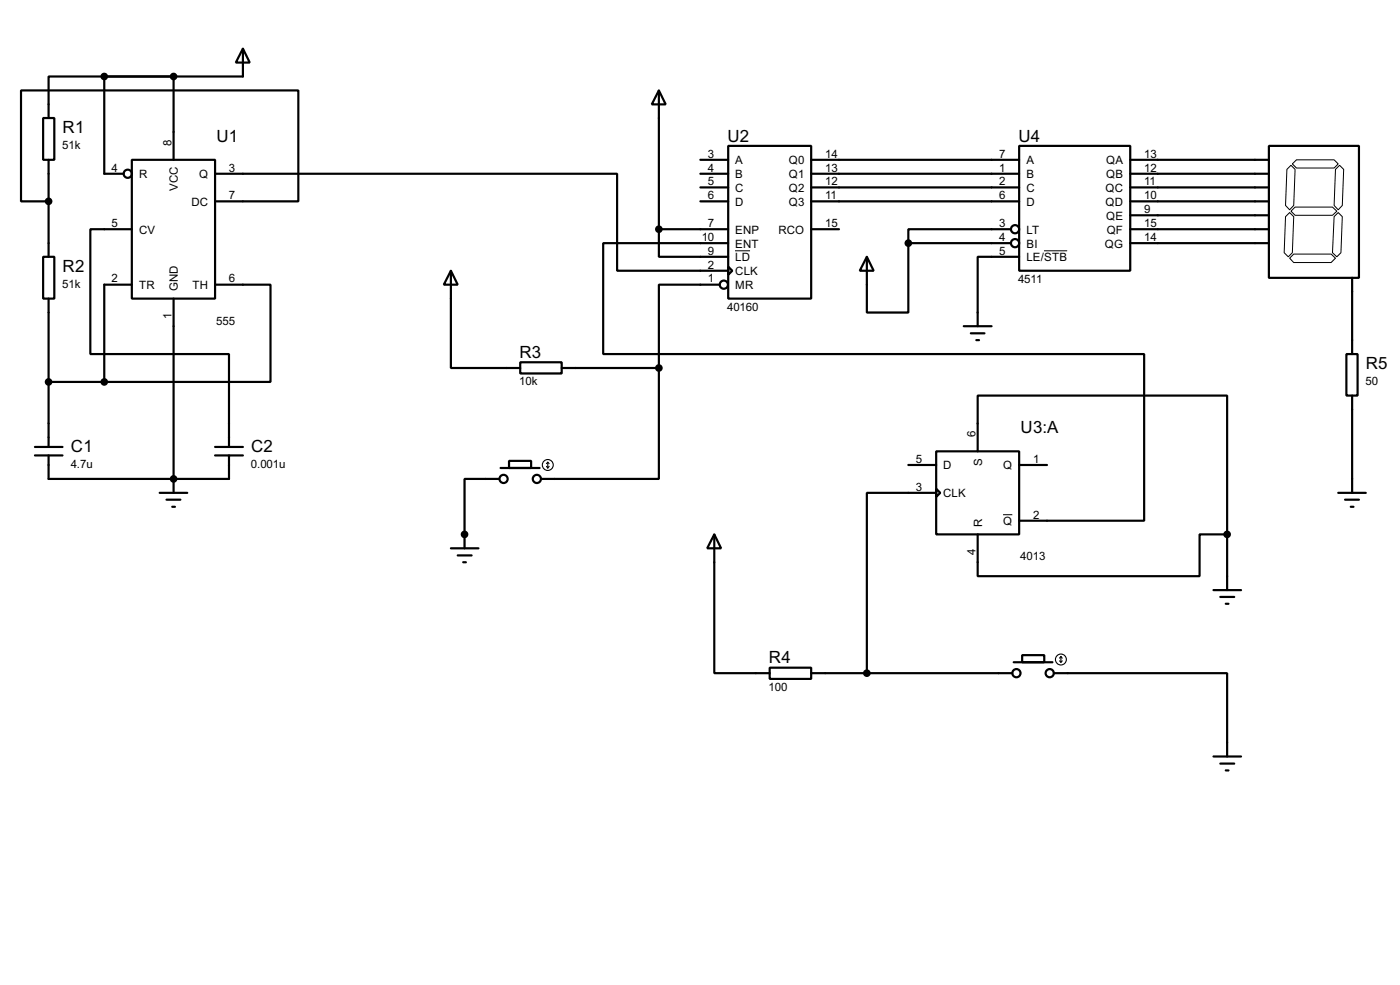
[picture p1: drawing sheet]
<svg xmlns="http://www.w3.org/2000/svg" width="256mm" height="180mm" viewBox="0 0 256 180" stroke-linecap="round" stroke-linejoin="round" font-family="sans-serif">
<g fill="none" stroke="#000" stroke-width=".4">
<path d="M19.1 14h-10.2v7.6M19.1 14v17.8h3.6M31.8 14v15.3M44.5 8.9l1.3 2.6h-2.6zM44.5 8.9v5.1h-25.4M120.7 16.6l1.3 2.5h-2.6zM120.7 16.6v25.4M7.9 21.6h2.1v7.7h-2.1zM8.9 36.9h-5v-20.3h50.8v20.3h-15.3M8.9 29.3v17.7M24.2 29.3h15.2v25.4h-15.2zM39.4 31.8h73.7v17.8h20.3"/>
<path d="M128.3 29.3h5.1M128.3 31.8h5.1M128.3 34.3h5.1M128.3 36.9h5.1M133.4 26.7h15.2v28h-15.2zM148.6 29.3h38.1M148.6 31.8h38.1M148.6 34.3h38.1M148.6 36.9h38.1M186.7 26.7h20.4v22.9h-20.4zM207.1 29.3h25.4M207.1 31.8h25.4"/>
<path d="M207.1 34.3h25.4M207.1 36.9h25.4M207.1 39.4h25.4M232.5 26.7h16.5v24.2h-16.5zM7.9 47h2.1v7.7h-2.1zM8.9 54.7v27.1M24.2 42h-7.6v22.8h25.4v17M24.2 52.1h-5.1v17.8M31.8 54.7v35.5M39.4 52.1h10.2v17.8h-30.5M82.6 49.6l1.3 2.5h-2.6zM82.6 49.6v17.8h12.7"/>
<path d="M120.7 42v5h12.7M120.7 42h12.7M131.9 52.1h-11.2v15.3M133.4 48.8l.8 .8-.8 .7zM133.4 44.5h-22.9v20.3h99.1v30.5h-22.9M148.6 42h5.1M158.8 47l1.3 2.6h-2.6zM166.4 44.5v12.7h-7.6v-10.2M166.4 44.5h18.8M176.6 59.7h5.1M185.2 42h-18.8v2.5M186.7 47h-7.6v12.7"/>
<path d="M207.1 42h25.4M207.1 44.5h25.4M247.7 50.9v13.9M8.9 69.9h10.2M95.3 66.3h7.6v2.1h-7.6zM102.9 67.4h17.8M120.7 67.4v20.3h-21.6M177.9 61h2.5M178.9 62.3h.5M246.7 64.8h2v7.6h-2zM247.7 72.4v17.8M6.4 83.4h5.1"/>
<path d="M6.4 81.8h5.1M8.9 83.4v4.3h33.1v-4.3M29.3 90.2h5M30.5 91.5h2.6M31.6 92.8h.5M39.4 83.4h5.1M39.4 81.8h5.1M91.5 87.7h-6.4v12.7M91.7 85.7h7.2M93.3 84.4h4v1.3h-4zM130.9 97.8l1.2 2.6h-2.5zM130.9 97.8v25.4h10.1"/>
<path d="M166.4 85.1h5.1M171.5 82.6h15.2v15.2h-15.2zM171.5 89.5l.8 .7-.8 .8zM171.5 90.2h-12.7v33M179.1 82.6v-10.2h45.7v25.4M179.1 97.8v7.7h40.7v-7.7h5M186.7 85.1h5.1M224.8 97.8v10.2M245.2 90.2h5M246.4 91.5h2.6M247.5 92.8h.5M82.6 100.4h5.1"/>
<path d="M83.9 101.7h2.5M84.9 102.9h.5M187.3 119.9h4v1.3h-4zM222.3 108h5.1M223.6 109.3h2.5M224.6 110.5h.5M141 122.2h7.6v2.1h-7.6zM148.6 123.2h36.9M185.7 121.2h7.1M193.1 123.2h31.7v15.3M222.3 138.5h5.1M223.6 139.8h2.5"/>
<path d="M224.6 141h.5"/>
<circle cx="23.4" cy="31.8" r=".75"/>
<circle cx="132.6" cy="52.1" r=".75"/>
<circle cx="185.9" cy="44.5" r=".75"/>
<circle cx="185.9" cy="42" r=".75"/>
<circle cx="92.2" cy="87.7" r=".75"/>
<circle cx="98.3" cy="87.7" r=".75"/>
<circle cx="186.2" cy="123.2" r=".75"/>
<circle cx="192.3" cy="123.2" r=".75"/>
</g>
<g fill="#000">
<circle cx="31.8" cy="87.7" r=".2"/>
<circle cx="85.1" cy="97.8" r=".2"/>
</g>
<path d="M235.5 39.7l.8-.8 .7 .8-.2 6.6-.8 .7-.7-.7zM235.8 31l.7-.7 .8 .7-.3 6.6-.7 .8-.8-.8zM236.5 38.7l.8-.8h6.8l.8 .8-.8 .7h-6.8zM236.8 30l.7-.7h6.9l.8 .7-.8 .8h-6.9zM244.4 39.7l.8-.8 .7 .8-.2 6.6-.8 .7-.8-.7zM244.7 31l.7-.7 .8 .7-.3 6.6-.7 .8-.8-.8zM134.7 45.9h2.7M191.3 45.9h4.2M236.3 47.3l.7-.8h6.9l.8 .8-.8 .8h-6.9zM183.8 94.2h1.7" fill="none" stroke="#000" stroke-width=".18"/>
<g fill="#000" stroke="#000" stroke-width=".4">
<circle cx="19.1" cy="14" r=".5"/>
<circle cx="31.8" cy="14" r=".5"/>
<circle cx="8.9" cy="36.9" r=".5"/>
<circle cx="120.7" cy="42" r=".5"/>
<circle cx="166.4" cy="44.5" r=".5"/>
<circle cx="8.9" cy="69.9" r=".5"/>
<circle cx="19.1" cy="69.9" r=".5"/>
<circle cx="120.7" cy="67.4" r=".5"/>
<circle cx="31.8" cy="87.7" r=".5"/>
<circle cx="85.1" cy="97.8" r=".5"/>
<circle cx="224.8" cy="97.8" r=".5"/>
<circle cx="158.8" cy="123.2" r=".5"/>
</g>
<g fill="none" stroke="#000" stroke-width=".2">
<path d="M100.1 85.4l.3 .3M100.4 84.6v1.1M100.4 84.6l-.3 .3M100.4 84.6l.2 .3M100.6 85.4l-.2 .3M194.1 121l.3 .2M194.4 120.2v1M194.4 120.2l-.3 .3M194.4 120.2l.2 .3M194.6 121l-.2 .2"/>
<circle cx="100.3" cy="85.1" r="1"/>
<circle cx="194.3" cy="120.7" r="1"/>
</g>
<g font-size="3.5">
<text x="11.5" y="24.3">R1</text>
<text x="39.7" y="25.9">U1</text>
<text x="133.3" y="25.9">U2</text>
<text x="186.6" y="25.9">U4</text>
<text x="11.5" y="49.7">R2</text>
<text x="95.2" y="65.5">R3</text>
<text x="250.2" y="67.5">R5</text>
<text x="13" y="82.8">C1</text>
<text x="46" y="82.8">C2</text>
<text x="187" y="79.3">U3:A</text>
<text x="140.9" y="121.4">R4</text>
</g>
<g font-size="2.4">
<text x="11.4" y="27.2">51k</text>
<text x="31.4" y="26.7" transform="rotate(-90 31.4 26.7)">8</text>
<text x="129.7" y="28.9">3</text>
<text x="151.2" y="28.9">14</text>
<text x="183.1" y="28.9">7</text>
<text x="209.6" y="28.9">13</text>
<text x="20.5" y="31.4">4</text>
<text x="25.5" y="32.6">R</text>
<text x="32.6" y="35" transform="rotate(-90 32.6 35)">VCC</text>
<text x="36.5" y="32.6">Q</text>
<text x="42" y="31.4">3</text>
<text x="129.7" y="31.4">4</text>
<text x="129.7" y="33.9">5</text>
<text x="134.7" y="30">A</text>
<text x="134.7" y="32.6">B</text>
<text x="134.7" y="35.1">C</text>
<text x="144.5" y="30">Q0</text>
<text x="144.5" y="32.6">Q1</text>
<text x="144.5" y="35.1">Q2</text>
<text x="151.2" y="31.4">13</text>
<text x="151.2" y="33.9">12</text>
<text x="183.1" y="31.4">1</text>
<text x="183.1" y="33.9">2</text>
<text x="188" y="30">A</text>
<text x="188" y="32.6">B</text>
<text x="188" y="35.1">C</text>
<text x="202.5" y="35.1">QC</text>
<text x="202.6" y="30">QA</text>
<text x="202.6" y="32.6">QB</text>
<text x="209.6" y="31.4">12</text>
<text x="209.6" y="33.9">11</text>
<text x="20.5" y="41.6">5</text>
<text x="35.1" y="37.7">DC</text>
<text x="42" y="36.5">7</text>
<text x="129.7" y="36.5">6</text>
<text x="129.7" y="41.6">7</text>
<text x="134.7" y="37.7">D</text>
<text x="144.5" y="37.7">Q3</text>
<text x="151.2" y="36.5">11</text>
<text x="151.2" y="41.6">15</text>
<text x="183.1" y="36.5">6</text>
<text x="183.1" y="41.6">3</text>
<text x="188" y="37.7">D</text>
<text x="202.5" y="37.7">QD</text>
<text x="202.6" y="40.2">QE</text>
<text x="209.6" y="36.5">10</text>
<text x="209.6" y="39">9</text>
<text x="209.6" y="41.6">15</text>
<text x="25.5" y="42.7">CV</text>
<text x="128.6" y="44.1">10</text>
<text x="129.7" y="46.6">9</text>
<text x="134.7" y="42.7">ENP</text>
<text x="134.7" y="45.3">ENT</text>
<text x="134.7" y="47.8">LD</text>
<text x="142.6" y="42.7">RCO</text>
<text x="183.1" y="44.1">4</text>
<text x="183.1" y="46.6">5</text>
<text x="188" y="42.7">LT</text>
<text x="188" y="45.3">BI</text>
<text x="188" y="47.8">LE/STB</text>
<text x="202.4" y="45.3">QG</text>
<text x="202.7" y="42.7">QF</text>
<text x="209.6" y="44.1">14</text>
<text x="11.4" y="52.6">51k</text>
<text x="20.5" y="51.7">2</text>
<text x="25.5" y="52.9">TR</text>
<text x="32.6" y="53.3" transform="rotate(-90 32.6 53.3)">GND</text>
<text x="35.3" y="52.9">TH</text>
<text x="42" y="51.7">6</text>
<text x="129.7" y="49.2">2</text>
<text x="129.7" y="51.7">1</text>
<text x="134.7" y="50.4">CLK</text>
<text x="134.7" y="52.9">MR</text>
<text x="186.5" y="51.8">4511</text>
<text x="31.4" y="58.4" transform="rotate(-90 31.4 58.4)">1</text>
<text x="39.6" y="59.4">555</text>
<text x="133.2" y="56.8">40160</text>
<text x="95.1" y="70.6">10k</text>
<text x="250.2" y="70.4">50</text>
<text x="178.7" y="80.1" transform="rotate(-90 178.7 80.1)">6</text>
<text x="13" y="85.7">4.7u</text>
<text x="45.9" y="85.7">0.001u</text>
<text x="167.8" y="84.7">5</text>
<text x="167.8" y="89.8">3</text>
<text x="172.8" y="85.9">D</text>
<text x="179.9" y="85.3" transform="rotate(-90 179.9 85.3)">S</text>
<text x="183.8" y="85.9">Q</text>
<text x="189.3" y="84.7">1</text>
<text x="172.8" y="91">CLK</text>
<text x="189.3" y="94.9">2</text>
<text x="178.7" y="101.5" transform="rotate(-90 178.7 101.5)">4</text>
<text x="179.9" y="96.5" transform="rotate(-90 179.9 96.5)">R</text>
<text x="183.8" y="96.1">Q</text>
<text x="186.9" y="102.6">4013</text>
<text x="140.8" y="126.5">100</text>
</g>
</svg>
